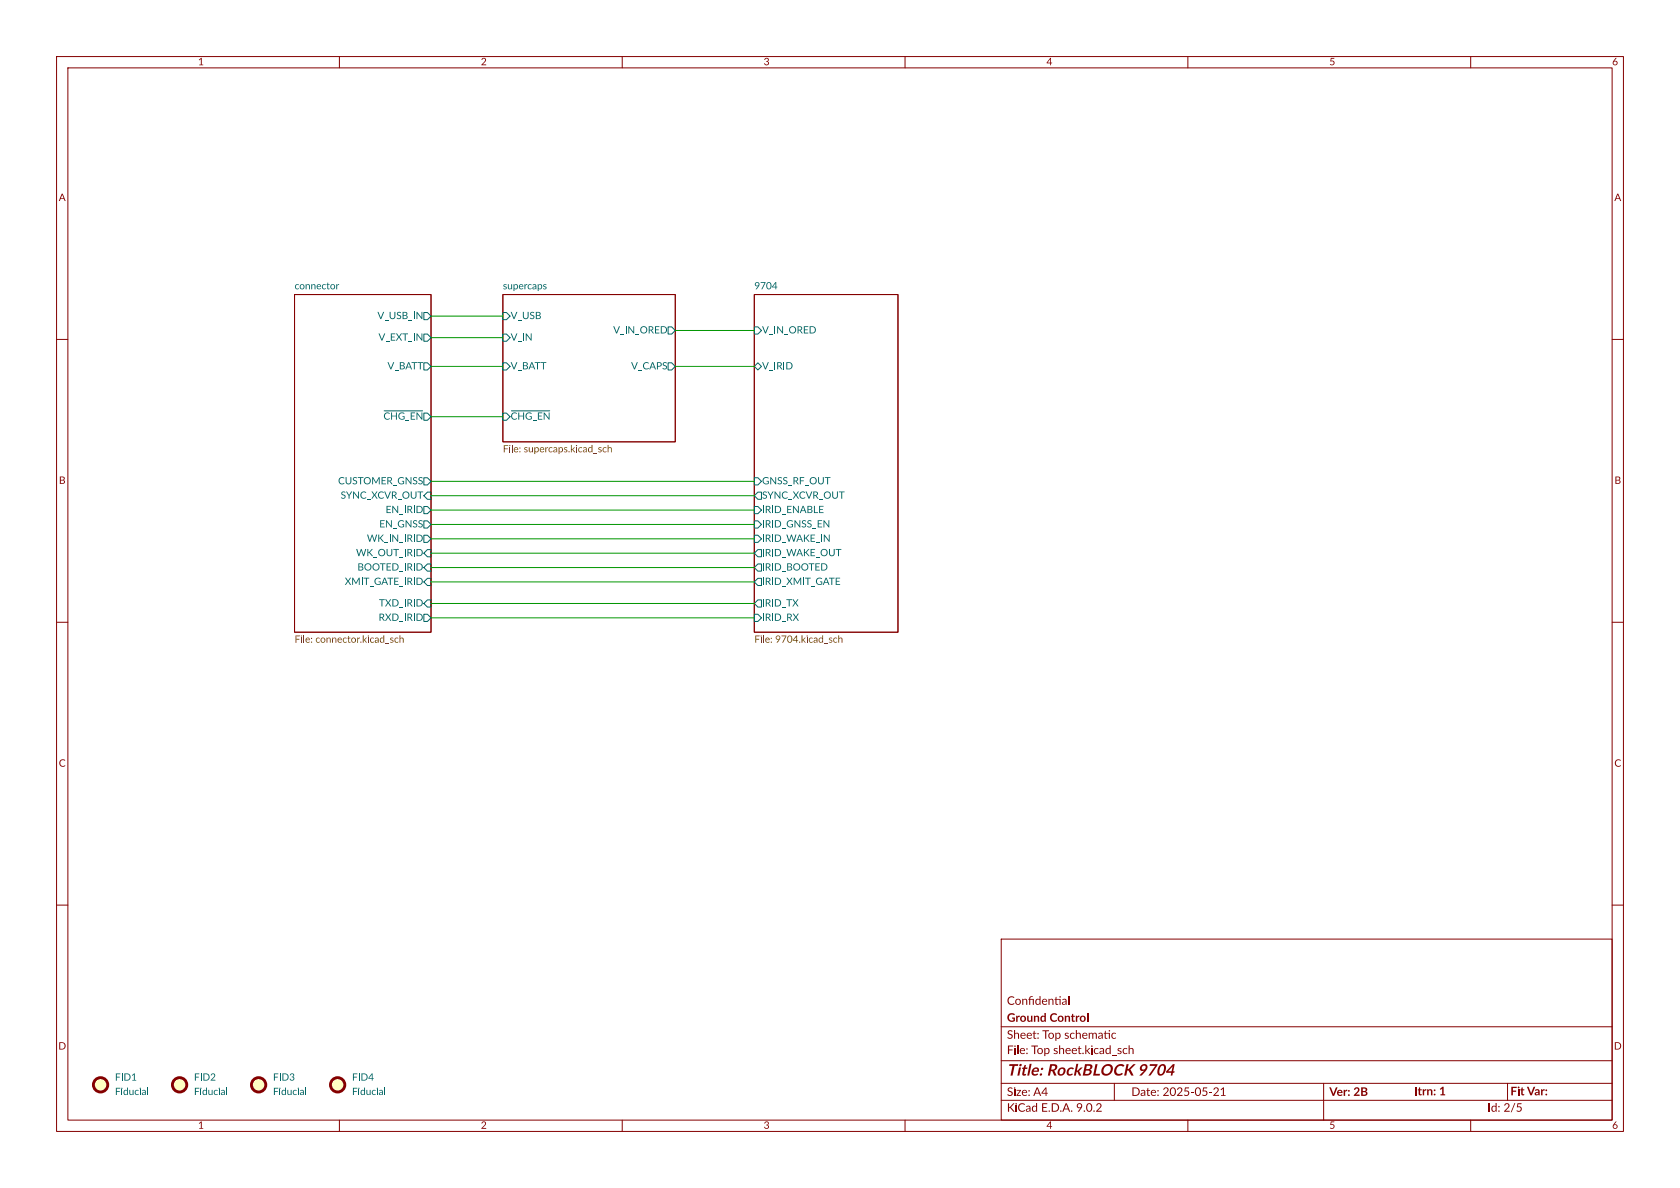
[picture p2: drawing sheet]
<svg xmlns="http://www.w3.org/2000/svg" width="297mm" height="210mm" viewBox="0 0 297 210" stroke-linecap="round" stroke-linejoin="round" font-family="sans-serif">
<g fill="none" stroke="#840000" stroke-width=".18">
<path d="M10 10h277v190h-277zM12 12h273v186h-273zM60 10v2M110 10v2M160 10v2M210 10v2M260 10v2M10 60h2M285 60h2M10 110h2M285 110h2M10 160h2"/>
<path d="M177 166h108v32h-108zM285 160h2M60 198v2M110 198v2M160 198v2M210 198v2M260 198v2"/>
</g>
<path d="M215.8 192.6l.6-.4v1.4h.3v.1h-.8v-.1h.3v-1.1l-.3 .2z" fill="#840000"/>
<path d="M52.1 52.1h24.1v59.7h-24.1zM88.9 52.1h30.5v26h-30.5zM133.3 52.1h25.4v59.7h-25.4zM177 194.5h108M177 191.5h108M177 187.5h108M177 181.5h108M197 191.5v3M234 191.5v6.5M266.5 191.5v3" fill="none" stroke="#840000" stroke-width=".18"/>
<g fill="none" stroke="#006464" stroke-width=".18">
<path d="M74.9 55.2h.7l.6 .7-.6 .6h-.7zM74.9 59.1h.7l.6 .6-.6 .6h-.7zM88.9 55.2h.6l.7 .7-.7 .6h-.6zM88.9 59.1h.6l.7 .6-.7 .6h-.6zM118.1 57.8h.6l.7 .6-.7 .7h-.6zM133.3 57.8h.7l.6 .6-.6 .7h-.7zM67.9 72.6h6.8M74.9 64.1h.7l.6 .7-.6 .6h-.7zM88.9 73h.6l.7 .7-.7 .6h-.6zM88.9 64.1h.6l.7 .7-.7 .6h-.6zM90.4 72.6h6.8M118.1 64.1h.6l.7 .7-.7 .6h-.6z"/>
<path d="M133.3 64.8l.7-.7 .6 .7-.6 .6zM74.9 89.5h.7l.6 .7-.6 .6h-.7zM74.9 92.1h.7l.6 .6-.6 .6h-.7zM74.9 94.6h.7l.6 .7-.6 .6h-.7zM75.6 99.7h.6v1.3h-.6l-.7-.7zM75.6 97.2h.6v1.2h-.6l-.7-.6zM133.3 84.5h.7l.6 .6-.6 .6h-.7zM133.3 89.5h.7l.6 .7-.6 .6h-.7zM133.3 94.6h.7l.6 .7-.6 .6h-.7zM133.3 92.1h.7l.6 .6-.6 .6h-.7zM134 99.7h.6v1.3h-.6l-.7-.7zM134 97.2h.6v1.2h-.6l-.7-.6z"/>
<path d="M134 87h.6v1.3h-.6l-.7-.7zM74.9 108.6h.7l.6 .6-.6 .7h-.7zM75.6 106h.6v1.3h-.6l-.7-.6zM75.6 102.2h.6v1.3h-.6l-.7-.6zM133.3 108.6h.7l.6 .6-.6 .7h-.7zM134 106h.6v1.3h-.6l-.7-.6zM134 102.2h.6v1.3h-.6l-.7-.6z"/>
</g>
<g fill="#ffffc2" stroke="#ffffc2" stroke-width=".18">
<circle cx="31.7" cy="191.8" r="1.27"/>
<circle cx="17.8" cy="191.8" r="1.27"/>
<circle cx="59.7" cy="191.8" r="1.27"/>
<circle cx="45.7" cy="191.8" r="1.27"/>
</g>
<g fill="none" stroke="#840000" stroke-width=".51">
<circle cx="17.8" cy="191.8" r="1.27"/>
<circle cx="31.7" cy="191.8" r="1.27"/>
<circle cx="45.7" cy="191.8" r="1.27"/>
<circle cx="59.7" cy="191.8" r="1.27"/>
</g>
<g fill="none" stroke="#009600" stroke-width=".18">
<path d="M76.2 55.9h12.7M76.2 59.7h12.7M119.4 58.4h13.9M76.2 73.7h12.7M76.2 64.8h12.7M119.4 64.8h13.9M76.2 90.2h57.1M76.2 97.8h57.1M76.2 92.7h57.1M76.2 95.3h57.1M76.2 87.6h57.1M76.2 85.1h57.1"/>
<path d="M76.2 109.2h57.1M76.2 100.3h57.1M76.2 102.9h57.1M76.2 106.7h57.1"/>
</g>
<text font-size="2.8" fill="#840000" x="178" y="190.7">Title:RockBLOCK9704</text>
<g font-size="2.1" fill="#840000">
<text x="178" y="178.1">Confidential</text>
<text x="178" y="184.1">Sheet:Topschematic</text>
<text x="178" y="181.1">GroundControl</text>
<text x="178" y="186.8">File: Topsheet.kicad_sch</text>
<text x="178" y="197">KiCadE.D.A.9.0.2</text>
<text x="178" y="194.2">Size:A4</text>
<text x="200" y="194.2">Date: 2025-05-21</text>
<text x="235" y="194.2">Ver:2B</text>
<text x="250" y="194.1">Itrn:1</text>
<text x="263" y="197">Id: 2/5</text>
<text x="267" y="194.1">Fit Var:</text>
</g>
<g font-size="1.8" fill="#840000">
<text x="35" y="11.9">1</text>
<text x="85" y="11.9">2</text>
<text x="135" y="11.9">3</text>
<text x="185" y="11.9">4</text>
<text x="235" y="11.9">5</text>
<text x="285" y="11.9">6</text>
<text x="10.4" y="35.9">A</text>
<text x="285.4" y="35.9">A</text>
<text x="10.4" y="85.9">B</text>
<text x="285.4" y="85.9">B</text>
<text x="10.4" y="135.9">C</text>
<text x="285.4" y="135.9">C</text>
<text x="10.3" y="185.9">D</text>
<text x="285.3" y="185.9">D</text>
<text x="35" y="199.9">1</text>
<text x="85" y="199.9">2</text>
<text x="135" y="199.9">3</text>
<text x="185" y="199.9">4</text>
<text x="235" y="199.9">5</text>
<text x="285" y="199.9">6</text>
</g>
<g font-size="1.8" fill="#006464">
<text x="52.1" y="51.4">connector</text>
<text x="88.9" y="51.4">supercaps</text>
<text x="133.3" y="51.4">9704</text>
<text x="66.7" y="56.8">V_USB_IN</text>
<text x="90.3" y="56.8">V_USB</text>
<text x="108.4" y="59.3">V_IN_ORED</text>
<text x="134.7" y="59.3">V_IN_ORED</text>
<text x="66.9" y="60.6">V_EXT_IN</text>
<text x="68.5" y="65.7">V_BATT</text>
<text x="90.3" y="60.6">V_IN</text>
<text x="90.3" y="65.7">V_BATT</text>
<text x="111.6" y="65.7">V_CAPS</text>
<text x="134.7" y="65.7">V_IRID</text>
<text x="67.8" y="74.6">~{CHG_EN}</text>
<text x="90.3" y="74.6">~{CHG_EN}</text>
<text x="59.8" y="86">CUSTOMER_GNSS</text>
<text x="60.2" y="88.5">SYNC_XCVR_OUT</text>
<text x="134.7" y="86">GNSS_RF_OUT</text>
<text x="134.7" y="88.5">SYNC_XCVR_OUT</text>
<text x="67" y="93.6">EN_GNSS</text>
<text x="68.2" y="91.1">EN_IRID</text>
<text x="134.7" y="91.1">IRID_ENABLE</text>
<text x="134.7" y="93.6">IRID_GNSS_EN</text>
<text x="62.9" y="98.7">WK_OUT_IRID</text>
<text x="63.2" y="101.2">BOOTED_IRID</text>
<text x="64.9" y="96.1">WK_IN_IRID</text>
<text x="134.7" y="96.1">IRID_WAKE_IN</text>
<text x="134.7" y="101.2">IRID_BOOTED</text>
<text x="134.7" y="98.7">IRID_WAKE_OUT</text>
<text x="60.9" y="103.8">XMIT_GATE_IRID</text>
<text x="67" y="107.6">TXD_IRID</text>
<text x="134.7" y="107.6">IRID_TX</text>
<text x="134.7" y="103.8">IRID_XMIT_GATE</text>
<text x="66.9" y="110.1">RXD_IRID</text>
<text x="134.7" y="110.1">IRID_RX</text>
<text x="20.3" y="191.4">FID1</text>
<text x="34.3" y="191.4">FID2</text>
<text x="48.3" y="191.4">FID3</text>
<text x="62.2" y="191.4">FID4</text>
<text x="20.3" y="193.9">Fiducial</text>
<text x="34.3" y="193.9">Fiducial</text>
<text x="48.3" y="193.9">Fiducial</text>
<text x="62.2" y="193.9">Fiducial</text>
</g>
<g font-size="1.8" fill="#725600">
<text x="88.9" y="80.5">File: supercaps.kicad_sch</text>
<text x="52.1" y="114.1">File: connector.kicad_sch</text>
<text x="133.3" y="114.1">File: 9704.kicad_sch</text>
</g>
</svg>
